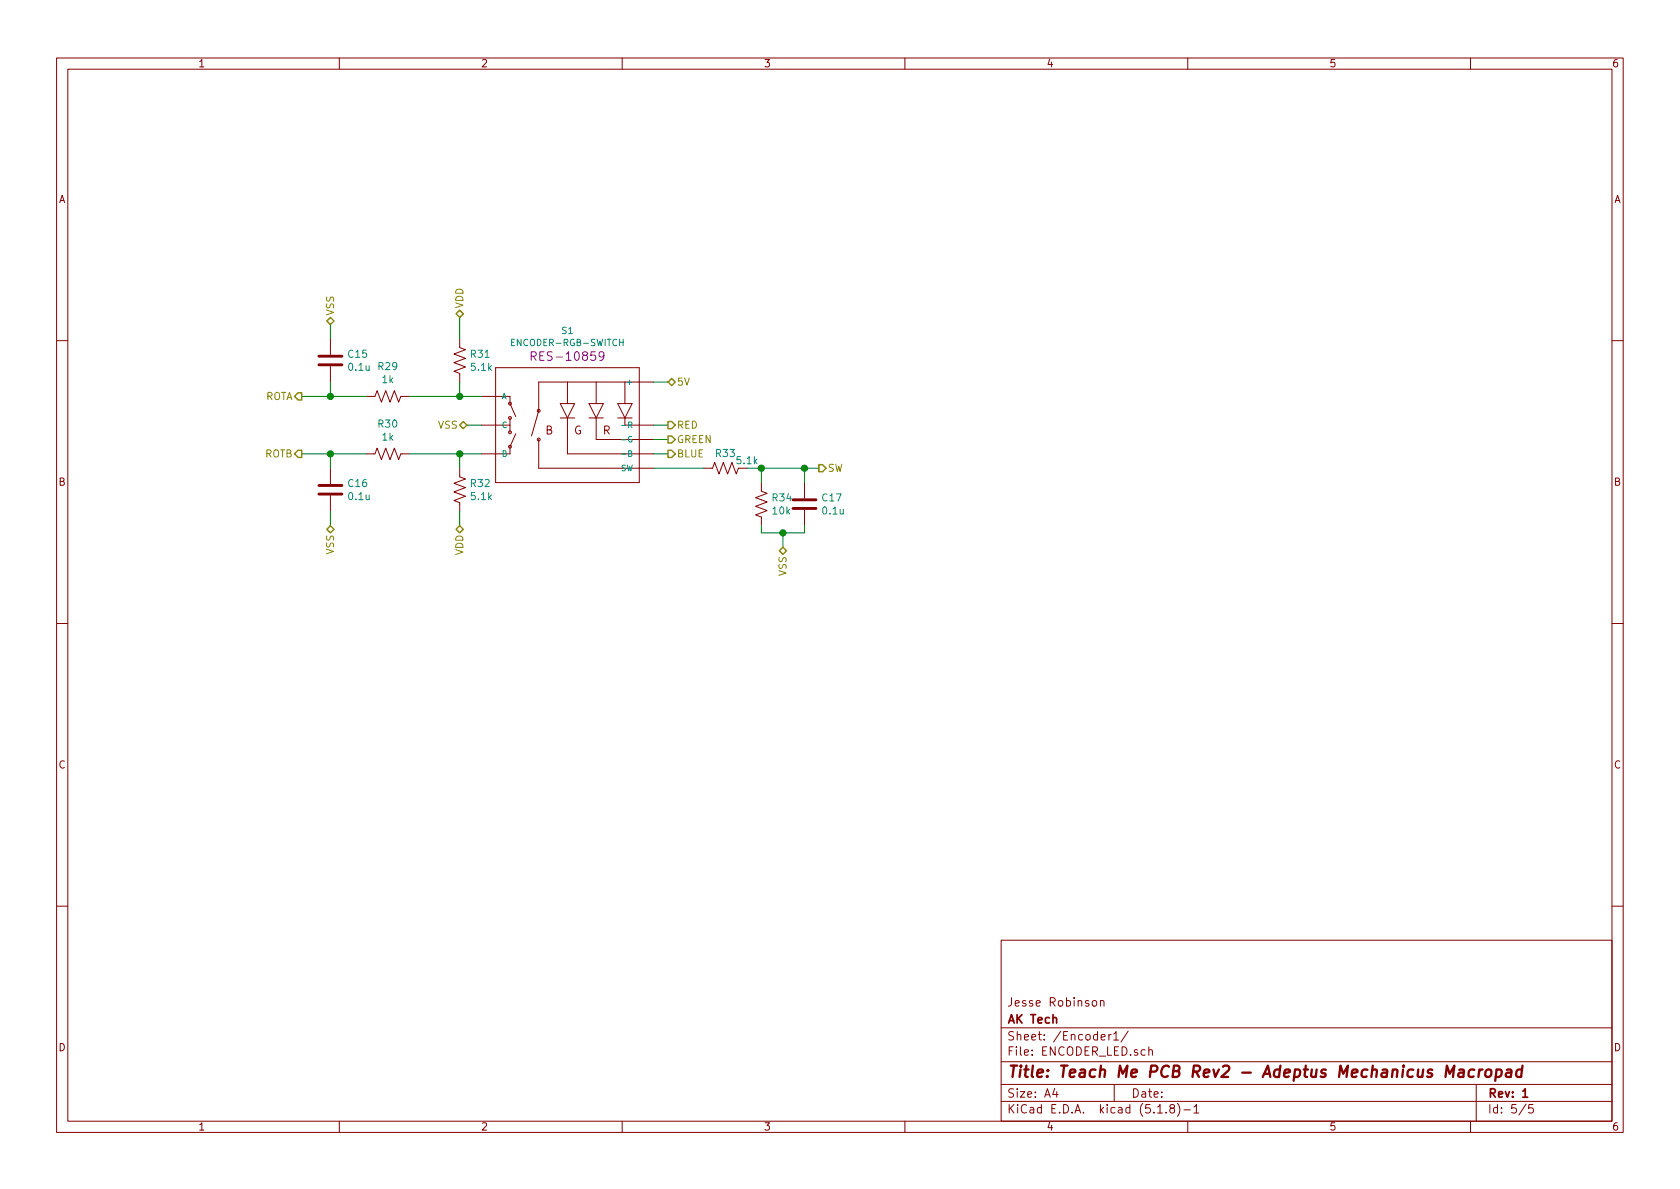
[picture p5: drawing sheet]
<svg xmlns="http://www.w3.org/2000/svg" width="297mm" height="210mm" viewBox="0 0 297 210" stroke-linecap="round" stroke-linejoin="round" font-family="sans-serif">
<g fill="none" stroke="#840000" stroke-width=".18">
<path d="M10 10.3h277v189.9h-277zM12 12.2h273v186.1h-273zM60 10.3v1.9M110 10.3v1.9M160 10.3v1.9M210 10.3v1.9M260 10.3v1.9M58.4 59.9v2.8M81.3 59.9v1.6l1 .3-2 .8 2 .8-2 .7 2 .8-2 .8 1 .3v1.6M10 60.2h2M58.4 64.8v2.8M64.8 70.1h1.5l.4-1 .7 2 .8-2 .8 2 .7-2 .8 2 .4-1h1.5"/>
<path d="M85.1 70.1h5.1v1.3l1 2.3M85.1 75.2h5.1M87.6 65h25.4v20.3h-25.4zM90.2 73.9v2.5M91.2 76.7l-1 2.3v1.3h-5.1M95.2 77.7v5.1h20.4M99.1 73.9h2.5M99.1 71.4h2.5l-1.3 2.5zM100.3 73.9v6.4h15.3M100.3 67.6v3.8M104.1 73.9h2.6M104.1 71.4h2.6l-1.3 2.5z"/>
<path d="M105.4 67.6v3.8M105.4 73.9v3.8h10.2M109.2 73.9h2.6M109.2 71.4h2.6l-1.3 2.5zM110.5 73.9v1.3h5.1M110.5 67.6v3.8M115.6 67.6h-20.4v5l-1.2 4.5M285 60.2h2M58.4 82.8v2.8M58.4 87.6v2.8M64.8 80.3h1.5l.4-1.1 .7 2.1 .8-2.1 .8 2.1 .7-2.1 .8 2.1 .4-1h1.5M81.3 82.8v1.5l1 .4-2 .8 2 .7-2 .8 2 .8-2 .7 1 .4v1.5"/>
<path d="M124.5 82.8h1.5l.4-1 .7 2 .8-2 .8 2 .7-2 .8 2 .4-1h1.5M134.6 85.3v1.6l1 .3-2 .8 2 .8-2 .7 2 .8-2 .8 1 .3v1.6M142.2 85.3v2.8M142.2 90.2v2.8M10 110.3h2M285 110.3h2M10 160.2h2M177 166.3h108v32h-108zM193.2 177.1l.2-.2 .4 .2 .1 .5-.1 .2-.4 .1-.2-.1zM194.6 177.1v-.1a.37 .37 0 0 1 .6 .1v.8M194.6 176.9v1M285 160.2h2"/>
<path d="M60 198.3v1.9M110 198.3v1.9M160 198.3v1.9M177 194.8h108M177 191.8h108M177 187.8h108M177 181.8h108M186.5 192.5l-.4 1h1M186.8 193v1M196.1 182.9v1M196.5 182.9l-.4 .2v.1M196.9 182.8l.4-.4v1.5"/>
<path d="M196.9 183.9h.9M197 191.8v3M199.5 182.3l-1.3 2M203.1 185.7l.2-.1 .4 .1 .1 .9M203.1 185.1v1.5M204.7 196.8h.8M206.2 196.7v.1M207.1 196l-.3-.3 .2-.3a.48 .48 0 0 1 .6 .1l-.1 .4a.52 .52 0 0 0-.6 .2 .52 .52 0 0 0 .1 .6l.4 .1 .2-.1 .1-.4-.3-.3M208.2 195.1a1.71 1.71 0 0 1 0 2.3M209.3 196.3h1.2M210 198.3v1.9M211.1 195.8l.4-.5v1.5"/>
<path d="M211.1 196.8h.9M260 198.3v1.9M261 191.8v6.5M269.8 195.2l-1.2 2M271 195.3h-.7v.7l.2-.1 .5 .1 .1 .2-.1 .5-.2 .1-.5-.1"/>
<circle cx="90.2" cy="71.4" r=".25"/>
<circle cx="90.2" cy="79" r=".25"/>
<circle cx="90.2" cy="76.4" r=".25"/>
<circle cx="90.2" cy="73.9" r=".25"/>
<circle cx="95.2" cy="77.7" r=".25"/>
<circle cx="95.2" cy="72.6" r=".25"/>
</g>
<path d="M269.2 193l.5-.5v1.5M269.2 194h.9" fill="none" stroke="#840000" stroke-width=".3"/>
<path d="M258 189.2h.8l-.1 1.2M258.8 189.6l-.7 .1a.4 .4 0 0 0-.3 .3 .4 .4 0 0 0 .3 .4l.6-.1M260.7 189.2a.68 .68 0 0 0-1 .3v.8l.3 .1 .6-.1M261.6 189.1l-.2 1.3M262.1 189.1a.54 .54 0 0 0-.6 .4M262.8 189.3a.51 .51 0 0 1 .5-.2 .51 .51 0 0 1 .4 .4v.6a.56 .56 0 0 1-.6 .4 .56 .56 0 0 1-.5-.4zM264.6 189.2h.8l.1 .3v.6a.66 .66 0 0 1-1 .2M264.6 189.1l-.2 2M266.4 189.2h.8l-.1 1.2M267.2 189.6l-.7 .1a.4 .4 0 0 0-.3 .3 .4 .4 0 0 0 .3 .4l.6-.1M269.1 189.2a.67 .67 0 0 0-1 .3l-.1 .6 .2 .2 .2 .1 .6-.1M269.2 188.4l-.3 2" fill="none" stroke="#840000" stroke-width=".41"/>
<path d="M91 60h-.6v1.1h.6M110.2 60v1.1M90.4 60.5h.4M109.6 60.5h.6M109.9 75.2h.8M109.9 77.8h.8M111.7 77.2a.46 .46 0 0 0-.6 .5 .46 .46 0 0 0 .6 .4v-.4h-.2M109.9 80.3h.8M111.2 80.2l.4-.1v-.3l-.4-.1v1h.3l.2-.3-.2-.2" fill="none" stroke="#008484" stroke-width=".18"/>
<path d="M93.9 63l.8-.1 .1-.2-.1-.4-.2-.1h-.6v1.5M94.3 63l.5 .7M106.8 62.8l-.1 .2a.48 .48 0 0 1-.7 0v-.7l.2-.1 .5 .1a1.06 1.06 0 0 1-.4 1.4h-.3" fill="none" stroke="#840084" stroke-width=".18"/>
<path d="M56.4 64.5h4.1M56.4 63h4.1M56.4 87.4h4.1M56.4 85.8h4.1M140.2 89.9h4.1M140.2 88.4h4.1" fill="none" stroke="#840000" stroke-width=".51"/>
<g fill="none" stroke="#008400" stroke-width=".18">
<path d="M58.4 57.4v2.5M81.3 56.1v3.8M53.3 70.1h11.5M58.4 67.6v2.5M72.4 70.1h12.7M81.3 67.6v2.5M82.5 75.2h2.6M115.6 67.6h2.5M115.6 75.2h2.5M115.6 77.7h2.5M53.3 80.3h11.5M58.4 80.3v2.5"/>
<path d="M58.4 90.4v2.6M72.4 80.3h12.7M81.3 80.3v2.5M81.3 90.4v2.6M115.6 80.3h2.5M115.6 82.8h8.9M132.1 82.8h12.7M134.6 93v1.2h7.6v-1.2M134.6 82.8v2.5M138.4 94.2v2.6M142.2 82.8v2.5"/>
</g>
<g fill="none" stroke="#848400" stroke-width=".25">
<path d="M57.8 56.8l.6-.7 .7 .7-.7 .6zM80.6 55.5l.7-.6 .6 .6-.6 .6zM52.7 69.5h.6v1.2h-.6l-.6-.6zM52.7 79.6h.6v1.3h-.6l-.6-.6zM81.3 75.2l.6-.7 .6 .7-.6 .6zM118.1 79.6h.6l.7 .7-.7 .6h-.6zM118.1 77.1h.6l.7 .6-.7 .7h-.6zM118.1 74.5h.6l.7 .7-.7 .6h-.6zM118.1 67.6l.6-.7 .7 .7-.7 .6zM57.8 93.6l.6-.6 .7 .6-.7 .6zM80.6 93.6l.7-.6 .6 .6-.6 .6zM137.8 97.4l.6-.6 .7 .6-.7 .6z"/>
<path d="M144.8 82.2h.6l.6 .6-.6 .6h-.6z"/>
</g>
<g fill="#008400" stroke="#008400" stroke-width=".25">
<circle cx="134.6" cy="82.8" r=".51"/>
<circle cx="142.2" cy="82.8" r=".51"/>
<circle cx="81.3" cy="80.3" r=".51"/>
<circle cx="81.3" cy="70.1" r=".51"/>
<circle cx="138.4" cy="94.2" r=".51"/>
<circle cx="58.4" cy="70.1" r=".51"/>
<circle cx="58.4" cy="80.3" r=".51"/>
</g>
<text font-size="2.8" fill="#840000" x="178" y="190.5">Title: Teach Me PCB Rev2 - Adeptus Mechanicus Macropad</text>
<text font-size="2.1" fill="#840084" x="94.8" y="63.8">RES-10859</text>
<g font-size="2.1" fill="#840000">
<text x="178" y="178">Jesse Robinson</text>
<text x="178" y="184">Sheet: /Encoder1/</text>
<text x="178" y="181">AK Tech</text>
<text x="178" y="186.7">File: ENCODER_LED.sch</text>
<text x="178" y="196.9">KiCad E.D.A. kicad (5.1.8)-1</text>
<text x="178" y="194.1">Size: A4</text>
<text x="200" y="194.1">Date:</text>
<text x="263" y="194.1">Rev: 1</text>
<text x="263" y="196.9">Id: 5/5</text>
</g>
<g font-size="2" fill="#840000">
<text x="96.4" y="76.8">B</text>
<text x="101.4" y="76.8">G</text>
<text x="106.6" y="76.8">R</text>
</g>
<g font-size="1.8" fill="#840000">
<text x="35" y="11.9">1</text>
<text x="85" y="11.9">2</text>
<text x="135" y="11.9">3</text>
<text x="185" y="11.9">4</text>
<text x="235" y="11.9">5</text>
<text x="285" y="11.9">6</text>
<text x="10.4" y="35.9">A</text>
<text x="285.4" y="35.9">A</text>
<text x="10.4" y="85.9">B</text>
<text x="285.4" y="85.9">B</text>
<text x="10.4" y="135.9">C</text>
<text x="285.4" y="135.9">C</text>
<text x="10.4" y="185.9">D</text>
<text x="285.4" y="185.9">D</text>
<text x="35" y="199.9">1</text>
<text x="85" y="199.9">2</text>
<text x="135" y="199.9">3</text>
<text x="185" y="199.9">4</text>
<text x="235" y="199.9">5</text>
<text x="285" y="199.9">6</text>
</g>
<g font-size="1.8" fill="#848400">
<text x="59.1" y="55.9" transform="rotate(-90 59.1 55.9)">VSS</text>
<text x="81.9" y="54.6" transform="rotate(-90 81.9 54.6)">VDD</text>
<text x="46.8" y="70.7">ROTA</text>
<text x="119.6" y="68.2">5V</text>
<text x="77.5" y="75.8">VSS</text>
<text x="119.6" y="75.8">RED</text>
<text x="46.8" y="80.9">ROTB</text>
<text x="119.6" y="80.9">BLUE</text>
<text x="119.6" y="78.4">GREEN</text>
<text x="146.3" y="83.4">SW</text>
<text x="59.1" y="98" transform="rotate(-90 59.1 98)">VSS</text>
<text x="81.9" y="98.2" transform="rotate(-90 81.9 98.2)">VDD</text>
<text x="139.1" y="101.8" transform="rotate(-90 139.1 101.8)">VSS</text>
</g>
<g font-size="1.8" fill="#008484">
<text x="61.6" y="63.3">C15</text>
<text x="61.7" y="65.6">0.1u</text>
<text x="66.9" y="65.5">R29</text>
<text x="83.3" y="63.3">R31</text>
<text x="83.4" y="65.6">5.1k</text>
<text x="67.6" y="67.8">1k</text>
<text x="66.9" y="75.6">R30</text>
<text x="67.6" y="77.9">1k</text>
<text x="126.6" y="80.8">R33</text>
<text x="130.4" y="82.1">5.1k</text>
<text x="61.6" y="86.1">C16</text>
<text x="61.7" y="88.4">0.1u</text>
<text x="83.3" y="86.1">R32</text>
<text x="83.4" y="88.4">5.1k</text>
<text x="136.6" y="88.7">R34</text>
<text x="145.4" y="88.7">C17</text>
<text x="136.7" y="91">10k</text>
<text x="145.6" y="91">0.1u</text>
</g>
<g font-size="1.6" fill="#008484">
<text x="99.4" y="59">S1</text>
<text x="90.9" y="61.2">ENCODER-RGB-SWITCH</text>
</g>
<g font-size="1.4" fill="#008484">
<text x="88.6" y="70.6">A</text>
<text x="111.2" y="68.1">+</text>
<text x="88.6" y="75.7">C</text>
<text x="110.5" y="75.7">-R</text>
<text x="88.6" y="80.8">B</text>
<text x="109.7" y="83.3">SW</text>
</g>
</svg>
